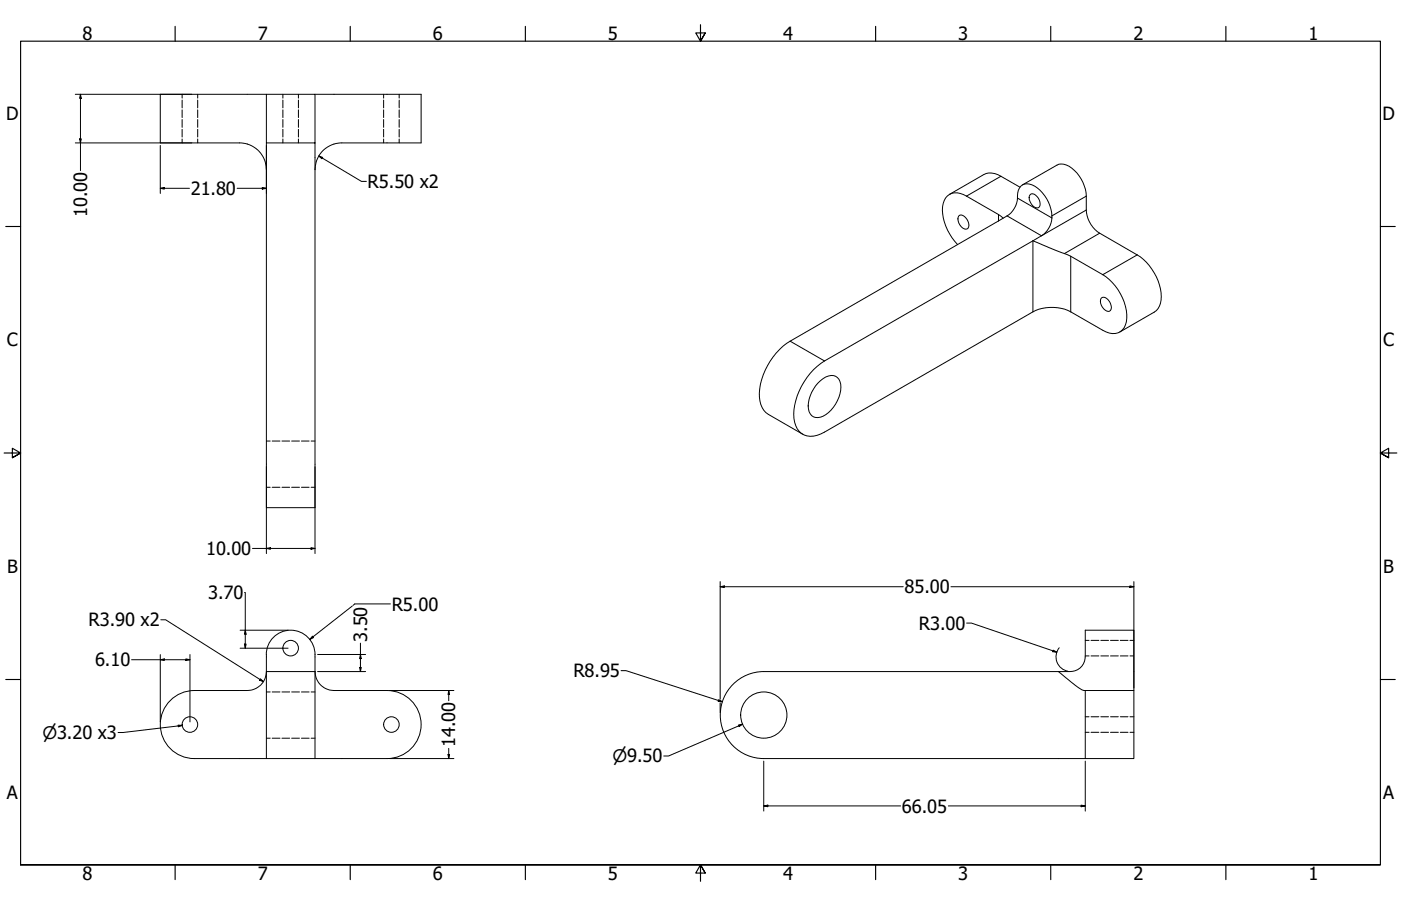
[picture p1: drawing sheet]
<svg xmlns="http://www.w3.org/2000/svg" width="864mm" height="559mm" viewBox="0 0 864 559" stroke-linecap="round" stroke-linejoin="round" font-family="sans-serif">
<!-- layer: Hidden (ANSI) -->
<g fill="none" stroke="#000" stroke-width=".62">
<path d="M112 58v3M122 58v3M174 58v3M184 58v3M236 58v3M246 58v3M112 62v5M112 68v5M112 74v5M112 80v5M122 62v5M122 68v5"/>
<path d="M122 74v5M122 80v5M174 62v5M174 68v5M174 74v5M174 80v5M184 62v5M184 68v5M184 74v5M184 80v5M236 62v5M236 68v5"/>
<path d="M236 74v5M236 80v5M246 62v5M246 68v5M246 74v5M246 80v5M112 86v2M122 86v2M174 86v2M184 86v2M236 86v2M246 86v2"/>
<path d="M164 272h3M168 272h5M174 272h5M180 272h5M186 272h5M192 272h2M164 301h3M168 301h5M174 301h5M180 301h5M186 301h5M192 301h2"/>
<path d="M669 395h2M673 395h4M679 395h4M685 395h4M691 395h4M697 395h2M669 405h2M673 405h4M679 405h4M685 405h4M691 405h4M697 405h2"/>
<path d="M164 427h3M168 427h5M174 427h5M180 427h5M186 427h5M192 427h2M164 455h3M168 455h5M174 455h5M180 455h5M186 455h5M192 455h2"/>
<path d="M669 452h2M669 442h2M673 452h4M673 442h4M679 452h4M679 442h4M685 452h4M685 442h4M691 452h4M691 442h4M697 452h2M697 442h2"/>
</g>
<!-- layer: Visible (ANSI) -->
<g fill="none" stroke="#000" stroke-width=".62">
<path d="M164 58h-65v30h49M194 58h66v30h-49a17 17 0 0 0-17 17M148 88a17 17 0 0 1 16 17M164 88v225h30v-225h-30v-30h30v30M629 115l-16-8a8 8 0 0 0-7 1l-21 12M630 114l22-12a11 11 0 0 1 12 5l2 3 2 5a31 31 0 0 1 2 15 18 18 0 0 0 8 14l23 13a31 31 0 0 1 14 30 9 9 0 0 1-4 6l-21 12M591 133a4 4 0 0 1 5 2l1 3a2.5 2.5 0 0 1-1 3 2.5 2.5 0 0 1-4-1l-1-4zM618 135l-2-3-20-11a9 9 0 0 0-14 3 28 28 0 0 0 8 27M635 120a5 5 0 0 1 6 5 2.6 2.6 0 0 1-1 3 2.6 2.6 0 0 1-4-1l-2-4zM637 149a19 19 0 0 0 9-8 21 21 0 0 0-8-26 6 6 0 0 0-8-1 6 6 0 0 0-3 7 14 14 0 0 1-6 12l-134 77a41 41 0 0 0-19 37 12 12 0 0 0 6 9l21 12M679 184a5 5 0 0 1 6 4 2.5 2.5 0 0 1-1 4 2.5 2.5 0 0 1-4-2l-2-3zM502 228l6-5 129-74 23 9 20 11a32 32 0 0 1 14 30 9 9 0 0 1-14 5l-20-12a26 26 0 0 0-23 0l-129 75a12 12 0 0 1-17-3 28 28 0 0 1 3-26l3-5z"/>
<path d="M504 236a9 9 0 0 1 12-3 13 13 0 0 1 0 14 16 16 0 0 1-13 10 8 8 0 0 1-4-11l1-4zM164 414h30a12 12 0 0 0 12 12h33a21 21 0 0 1 21 21 21 21 0 0 1-21 21h-75zM194 404a15 15 0 0 0-15-15 15 15 0 0 0-15 15v10a12 12 0 0 1-12 12h-32a21 21 0 0 0-21 21 21 21 0 0 0 21 21h44M194 404v64M652 414l13 10 2 2h2M669 426h30v42h-30zM699 426v-37h-30v15a9 9 0 0 1-9 10h-189a27 27 0 0 0-27 27 27 27 0 0 0 27 27h198"/>
<circle cx="179" cy="400" r="5"/>
<circle cx="117" cy="447" r="5"/>
<circle cx="241" cy="447" r="5"/>
<circle cx="471" cy="441" r="14"/>
</g>
<!-- layer: Visible Narrow (ANSI) -->
<path d="M617 109l-21 12M616 132v4M627 122l21 12M670 130l-28 15-21-12M670 121l-22 12M637 149v43M660 158v34M678 144l-22 12M701 157l-21 12M487 210l21 13" fill="none" stroke="#000" stroke-width=".62"/>
<!-- layer: Border (ANSI) -->
<g fill="none" stroke="#000" stroke-width=".7">
<path d="M108 16v9M216 16v9M324 16v9M432 15v10l-3-5h6l-3 5 3-5M540 16v9M648 16v9M756 16v9M4 140h9M851 140h9M3 279h10l-5-3v6l5-3-5 3M861 279h-10l5-3v6l-5-3 5 3M4 419h9"/>
<path d="M851 419h9M13 533v-508h838v508h-838h838M108 533v10M216 533v10M324 533v10M435 538l-3-5 3 5h-6l3-5v11M540 533v10M648 533v10M756 533v10"/>
</g>
<!-- layer: Dimension (ANSI) -->
<g fill="none" stroke="#000" stroke-width=".62">
<path d="M46 58h72M50 58v3h-1zM50 58v47M46 88h72M49 86h1v2zM99 90v29M164 90v29M197 96l2 1-1 1zM197 96l26 16h3M99 116h2v1zM99 116h18M146 116h18"/>
<path d="M162 116h2l-2 1zM164 288v53M194 288v53M156 338h38M164 338h3v1zM192 338h2l-2 1zM444 359v72M699 359v65M151 365v35M217 374l-26 20M241 372h-22l-1 1M444 362l2-1v1z"/>
<path d="M444 362h113M586 362h113M696 361l3 1h-3zM99 382h3l60 38M148 400h30M148 389h30M151 397h1l-1 3zM151 389l1 2h-1zM193 392v1l-2 1zM222 397v17M596 384h3l52 18M653 399a9 9 0 0 0 5 15"/>
<path d="M81 407h36M99 407l2-1v1zM99 404v41M115 406l2 1h-2zM117 404v41M161 419l1 1h-2zM196 414h29M196 404h29M222 412h1l-1 2zM222 404l1 2h-1zM383 414h3l59 19M649 401l2 1h-2z"/>
<path d="M240 426h40M277 426v2h-1zM277 426v6M443 432l2 1-2-1zM444 433v6M110 447h2l-2 1zM112 447l-39 5M455 447h3l-2 1zM458 447l-46 19h-3M240 468h40M276 465h1v3zM277 462v6"/>
<path d="M471 469v31M669 469v31M471 497h2v1zM471 497h84M585 497h84M666 497h3l-3 1z"/>
</g>
<g fill="#000">
<path d="M50 58v3h-1z" fill-rule="evenodd"/>
<path d="M49 86h1v2z" fill-rule="evenodd"/>
<path d="M197 96l2 1-1 1z" fill-rule="evenodd"/>
<path d="M99 116h2v1z" fill-rule="evenodd"/>
<path d="M162 116h2l-2 1z" fill-rule="evenodd"/>
<path d="M164 338h3v1z" fill-rule="evenodd"/>
<path d="M192 338h2l-2 1z" fill-rule="evenodd"/>
<path d="M444 362l2-1v1z" fill-rule="evenodd"/>
<path d="M696 361l3 1h-3z" fill-rule="evenodd"/>
<path d="M151 397h1l-1 3z" fill-rule="evenodd"/>
<path d="M151 389l1 2h-1z" fill-rule="evenodd"/>
<path d="M193 392v1l-2 1z" fill-rule="evenodd"/>
<path d="M99 407l2-1v1z" fill-rule="evenodd"/>
<path d="M115 406l2 1h-2z" fill-rule="evenodd"/>
<path d="M161 419l1 1h-2z" fill-rule="evenodd"/>
<path d="M222 412h1l-1 2z" fill-rule="evenodd"/>
<path d="M222 404l1 2h-1z" fill-rule="evenodd"/>
<path d="M649 401l2 1h-2z" fill-rule="evenodd"/>
<path d="M277 426v2h-1z" fill-rule="evenodd"/>
<path d="M443 432l2 1-2-1z" fill-rule="evenodd"/>
<path d="M110 447h2l-2 1z" fill-rule="evenodd"/>
<path d="M455 447h3l-2 1z" fill-rule="evenodd"/>
<path d="M276 465h1v3z" fill-rule="evenodd"/>
<path d="M471 497h2v1z" fill-rule="evenodd"/>
<path d="M666 497h3l-3 1z" fill-rule="evenodd"/>
</g>
<g font-size="11.2">
<text x="51" y="24">8</text>
<text x="159" y="24">7</text>
<text x="267" y="24">6</text>
<text x="375" y="24">5</text>
<text x="483" y="24">4</text>
<text x="591" y="24">3</text>
<text x="699" y="24">2</text>
<text x="807" y="24">1</text>
<text x="4" y="74">D</text>
<text x="852" y="74">D</text>
<text x="227" y="116">R5.50 x2</text>
<text x="118" y="120">21.80</text>
<text x="54" y="134" transform="rotate(-90 54 134)">10.00</text>
<text x="4" y="214">C</text>
<text x="853" y="214">C</text>
<text x="127" y="342">10.00</text>
<text x="4" y="353">B</text>
<text x="853" y="353">B</text>
<text x="558" y="366">85.00</text>
<text x="128" y="370">3.70</text>
<text x="241" y="377">R5.00</text>
<text x="55" y="386">R3.90 x2</text>
<text x="566" y="388">R3.00</text>
<text x="226" y="396" transform="rotate(-90 226 396)">3.50</text>
<text x="59" y="411">6.10</text>
<text x="353" y="418">R8.95</text>
<text x="281" y="461" transform="rotate(-90 281 461)">14.00</text>
<text x="4" y="493">A</text>
<text x="853" y="493">A</text>
<text x="556" y="501">66.05</text>
<text x="51" y="543">8</text>
<text x="159" y="543">7</text>
<text x="267" y="543">6</text>
<text x="375" y="543">5</text>
<text x="483" y="543">4</text>
<text x="591" y="543">3</text>
<text x="699" y="543">2</text>
<text x="807" y="543">1</text>
</g>
<g font-size="10.7">
<text x="26" y="456">⌀3.20 x3</text>
<text x="378" y="470">⌀9.50</text>
</g>
</svg>
